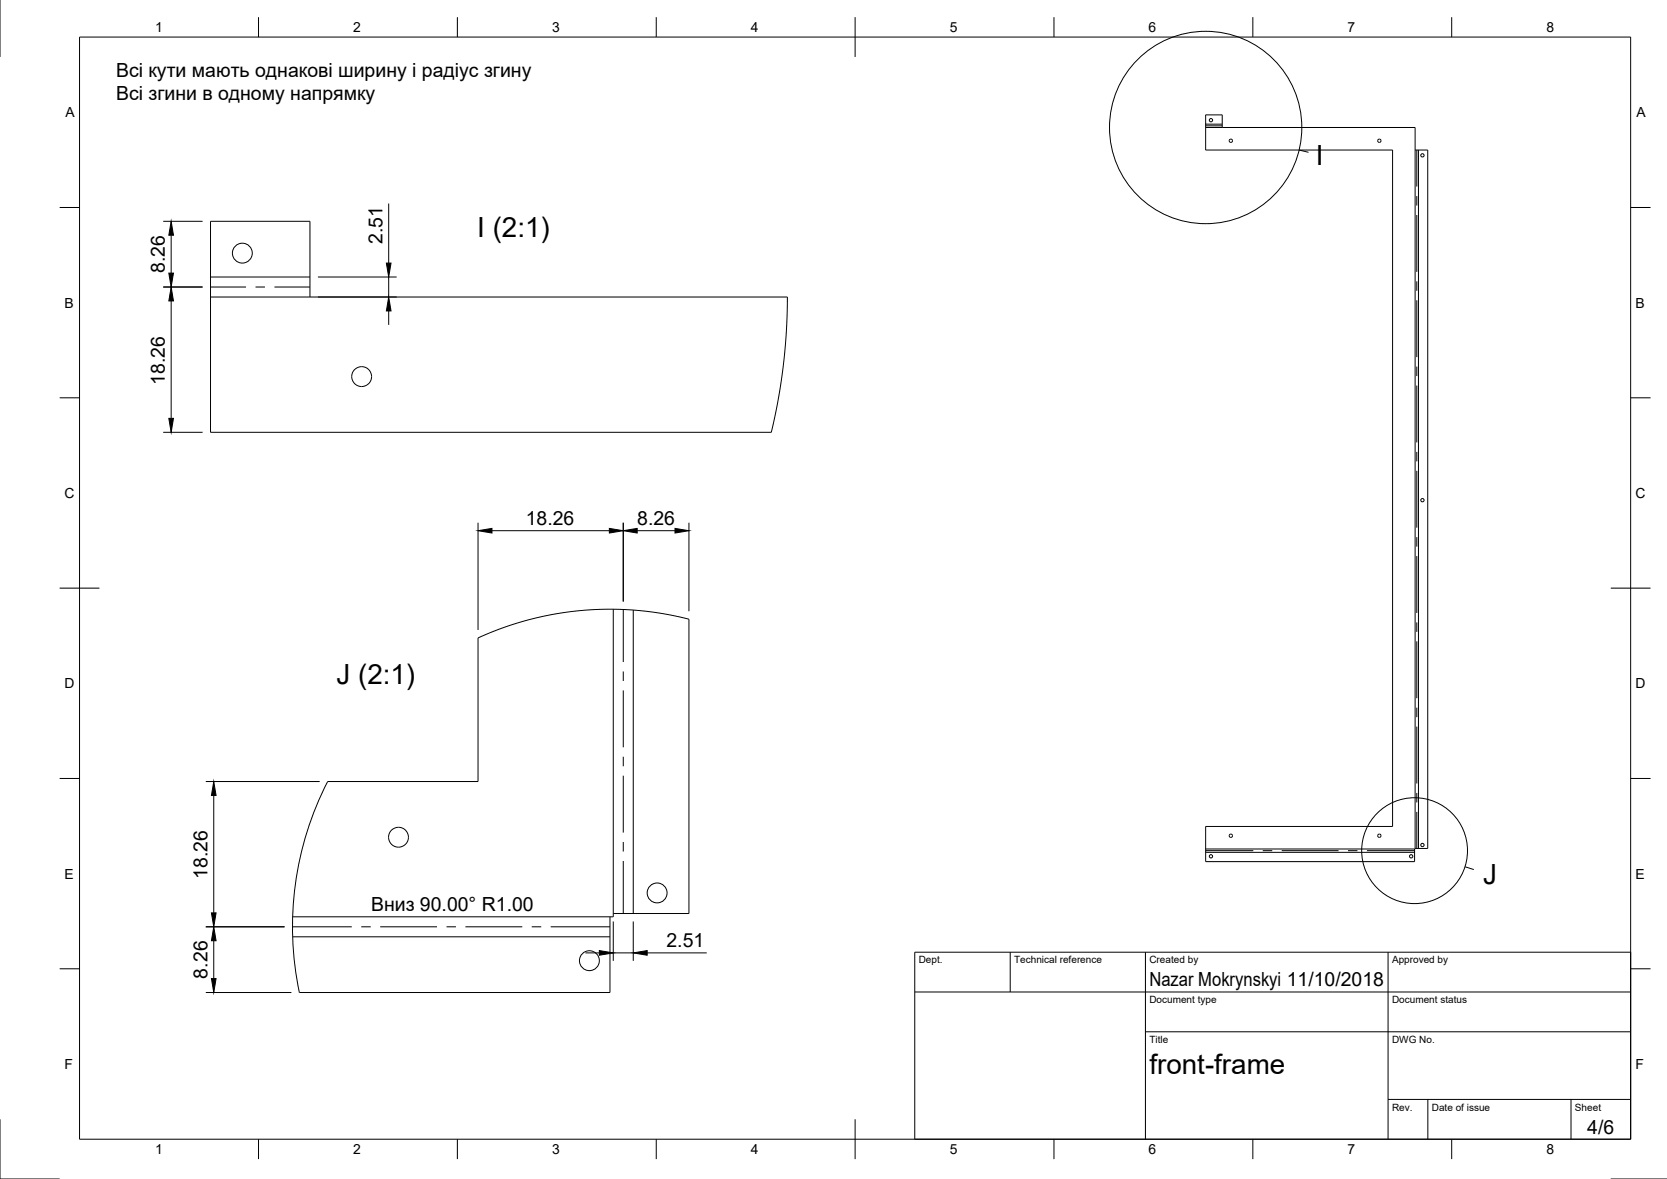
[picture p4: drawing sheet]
<svg xmlns="http://www.w3.org/2000/svg" width="420mm" height="297mm" viewBox="0 0 420 297" stroke-linecap="round" stroke-linejoin="round" font-family="sans-serif">
<!-- layer: Visible -->
<g fill="none" stroke="#000" stroke-width=".25">
<path d="M303.9 28.9h4.2v3.2h48.6v5.7h3.2v176h-3.2l-.2 .1v3.2h-52.6v-8.9h47.1v-170.4h-47.1zM53.1 55.8h25v19h120.4l-.3 8.6-.8 8.6-1.2 8.5-1.8 8.4h-141.3zM82.6 196.9h37.9v-36.2l.4-.2 6.4-2.5 6.1-1.9 6.7-1.4 6.8-.9 6.4-.3 6.8 .2 6.8 .9 6.7 1.4v74.2h-19v.8h-.9v19.1h-78.2a80 80 0 0 1 7.1-53.2z"/>
<circle cx="305.2" cy="30.3" r=".42"/>
<circle cx="310.2" cy="35.5" r=".42"/>
<circle cx="347.7" cy="35.5" r=".42"/>
<circle cx="358.5" cy="39.1" r=".42"/>
<circle cx="61.1" cy="63.8" r="2.51"/>
<circle cx="91.2" cy="94.9" r="2.5"/>
<circle cx="358.5" cy="126" r=".42"/>
<circle cx="100.4" cy="210.9" r="2.5"/>
<circle cx="305.2" cy="215.7" r=".42"/>
<circle cx="310.2" cy="210.6" r=".42"/>
<circle cx="347.7" cy="210.6" r=".42"/>
<circle cx="355.7" cy="215.7" r=".42"/>
<circle cx="358.5" cy="212.9" r=".42"/>
<circle cx="165.6" cy="225" r="2.51"/>
<circle cx="148.6" cy="242" r="2.51"/>
</g>
<!-- layer: Visible Narrow -->
<path d="M303.9 32.1h4.2M303.9 31.3h4.2M356.7 37.8v176M357.5 37.8v176M53.1 69.8h25M53.1 74.8h25M154.6 153.5v76.7M159.6 153.7v76.5M303.9 213.9h52.6M303.9 214.7h52.6M73.8 236h79.9M73.8 231h79.9" fill="none" stroke="#000" stroke-width=".25"/>
<!-- layer: Center Lines -->
<g fill="none" stroke="#000" stroke-width=".25">
<path d="M303.9 31.7h4.2M357.1 37.8v9.2M357.1 49.4v2.4M357.1 54.2v14.3M53.1 72.3h8.9M64.4 72.3h2.4M69.2 72.3h8.9M357.1 70.9v2.4M357.1 75.7v14.3M357.1 92.4v2.3M357.1 97.1v14.4M357.1 113.8v2.4"/>
<path d="M357.1 118.6v14.3M357.1 135.3v2.4M157.1 153.6v13.2M357.1 140.1v14.3M357.1 156.8v2.4M157.1 169.2v2.4M157.1 173.9v14.4M357.1 161.6v14.3M357.1 178.3v2.4M157.1 190.7v2.3M157.1 195.4v14.4M357.1 183.1v14.3"/>
<path d="M357.1 199.8v2.4M157.1 212.1v2.4M157.1 216.9v13.3M303.9 214.3h12M318.3 214.3h2.4M323 214.3h14.4M339.8 214.3h2.3M344.5 214.3h12M357.1 204.6v9.2M73.7 233.5h15M91.1 233.5h2.3M95.8 233.5h14.4"/>
<path d="M112.5 233.5h2.4M117.3 233.5h14.3M134 233.5h2.4M138.8 233.5h14.9"/>
</g>
<!-- layer: Border -->
<g fill="none" stroke="#000" stroke-width=".25">
<path d="M0 -.1v14.5M20 9.3h391v277.7h-391zM65.2 4.3v5M115.3 4.3v5M165.4 4.3v5M215.5 4.3v10.1M265.6 4.3v5M315.8 4.3v5M365.9 4.3v5M15 52.3h5M411 52.3h5M15 100.2h5"/>
<path d="M411 100.2h5M15 148.2h10.1M406 148.2h10M15 196.1h5M411 196.1h5M15 244.1h5M411 244.1h5M0 282v15h15M65.2 287v5M115.3 287v5M165.4 287v5M215.5 282v10"/>
<path d="M265.6 287v5M315.8 287v5M365.9 287v5M406 297h14.2"/>
</g>
<!-- layer: TitleBlock -->
<path d="M230.6 239.9h180.4v47.1h-180.4zM254.6 239.9v10M288.7 239.9v47.1M349.9 239.9v47.1M230.6 249.9h180.4M288.7 259.9h122.3M349.9 277h61.1M359.9 277v10M396 277v10" fill="none" stroke="#000" stroke-width=".25"/>
<!-- layer: Annotations -->
<g fill="none" stroke="#000" stroke-width=".25">
<path d="M327.4 37.8l2.4 .6M369.2 218.4l2.3 .7"/>
<circle cx="303.9" cy="32.1" r="24.2"/>
<circle cx="356.5" cy="214.3" r="13.3"/>
</g>
<!-- layer: Dimensions -->
<g fill="none" stroke="#000" stroke-width=".25">
<path d="M41.1 55.8h10M43.1 59.3v9.5M98 51.3v15M41.1 72.3h10M43.1 75.8v29.6M80.1 74.8h19.9M80.1 69.8h19.9M98 69.8v5M98 78.3v3.5M41.1 108.9h10M120.5 131.7v27M124 133.7h29.6"/>
<path d="M157.1 131.7v19.9M160.6 133.7h9.5M173.6 131.7v22.3M51.9 196.9h28.7M53.9 200.4v29.6M51.9 233.5h19.8M53.9 237v9.5M154.6 232.2v9.9M159.6 232.2v9.9M51.9 250.1h21.5M147.6 240.1h3.5M154.6 240.1h5"/>
<path d="M163.1 240.1h15"/>
</g>
<g fill="#000" stroke="#000" stroke-width=".25">
<path d="M43.1 55.8l.6 3.5h-1.1zM42.6 68.8h1.1l-.6 3.5zM43.1 72.3l.6 3.5h-1.1zM98 74.8l.6 3.5h-1.2zM97.4 66.3h1.2l-.6 3.5zM42.6 105.4h1.1l-.6 3.5zM120.5 133.7l3.5-.6v1.2zM153.6 133.1l3.5 .6-3.5 .6zM157.1 133.7l3.5-.6v1.2zM170.1 133.1l3.5 .6-3.5 .6zM53.9 196.9l.6 3.5h-1.2zM53.9 233.5l.6 3.5h-1.2z"/>
<path d="M53.3 230h1.2l-.6 3.5zM151.1 239.5l3.5 .6-3.5 .6zM159.6 240.1l3.5-.6v1.2zM53.3 246.5h1.2l-.6 3.6z"/>
</g>
<g font-size="7">
<text x="331.7" y="41.6">I</text>
<text x="120.3" y="59.7">I (2:1)</text>
<text x="84.8" y="172.4">J (2:1)</text>
<text x="373.8" y="222.8">J</text>
<text x="289.7" y="270.5">front-frame</text>
</g>
<g font-size="4.9">
<text x="29.3" y="19.4">Всі кути мають однакові ширину і радіус згину</text>
<text x="29.3" y="25.3">Всі згини в одному напрямку</text>
<text x="96.4" y="61.4" transform="rotate(-90 96.4 61.4)">2.51</text>
<text x="41.6" y="68.8" transform="rotate(-90 41.6 68.8)">8.26</text>
<text x="41.6" y="96.9" transform="rotate(-90 41.6 96.9)">18.26</text>
<text x="132.5" y="132.1">18.26</text>
<text x="160.6" y="132.1">8.26</text>
<text x="52.3" y="221.5" transform="rotate(-90 52.3 221.5)">18.26</text>
<text x="93.5" y="229.4">Вниз 90.00° R1.00</text>
<text x="168" y="238.5">2.51</text>
<text x="52.3" y="246.5" transform="rotate(-90 52.3 246.5)">8.26</text>
<text x="289.7" y="248.4">Nazar Mokrynskyi 11/10/2018</text>
<text x="400.1" y="285.7">4/6</text>
</g>
<g font-size="3.5">
<text x="39.1" y="8.1">1</text>
<text x="89" y="8.1">2</text>
<text x="139.1" y="8.1">3</text>
<text x="189.2" y="8.1">4</text>
<text x="239.4" y="8.1">5</text>
<text x="289.5" y="8.1">6</text>
<text x="339.6" y="8.1">7</text>
<text x="389.8" y="8.1">8</text>
<text x="16.5" y="29.6">A</text>
<text x="412.4" y="29.6">A</text>
<text x="16.2" y="77.5">B</text>
<text x="412.2" y="77.5">B</text>
<text x="16.3" y="125.5">C</text>
<text x="412.3" y="125.5">C</text>
<text x="16.2" y="173.4">D</text>
<text x="412.2" y="173.4">D</text>
<text x="16.3" y="221.4">E</text>
<text x="412.3" y="221.4">E</text>
<text x="16.3" y="269.3">F</text>
<text x="412.3" y="269.3">F</text>
<text x="39.1" y="290.8">1</text>
<text x="89" y="290.8">2</text>
<text x="139.1" y="290.8">3</text>
<text x="189.2" y="290.8">4</text>
<text x="239.4" y="290.8">5</text>
<text x="289.5" y="290.8">6</text>
<text x="339.6" y="290.8">7</text>
<text x="389.8" y="290.8">8</text>
</g>
<g font-size="2.5">
<text x="231.6" y="242.7">Dept.</text>
<text x="255.6" y="242.7">Technical reference</text>
<text x="289.7" y="242.7">Created by</text>
<text x="350.9" y="242.7">Approved by</text>
<text x="289.7" y="252.7">Document type</text>
<text x="350.9" y="252.7">Document status</text>
<text x="289.7" y="262.8">Title</text>
<text x="350.9" y="262.8">DWG No.</text>
<text x="350.9" y="279.8">Rev.</text>
<text x="360.9" y="279.8">Date of issue</text>
<text x="397" y="279.8">Sheet</text>
</g>
</svg>
